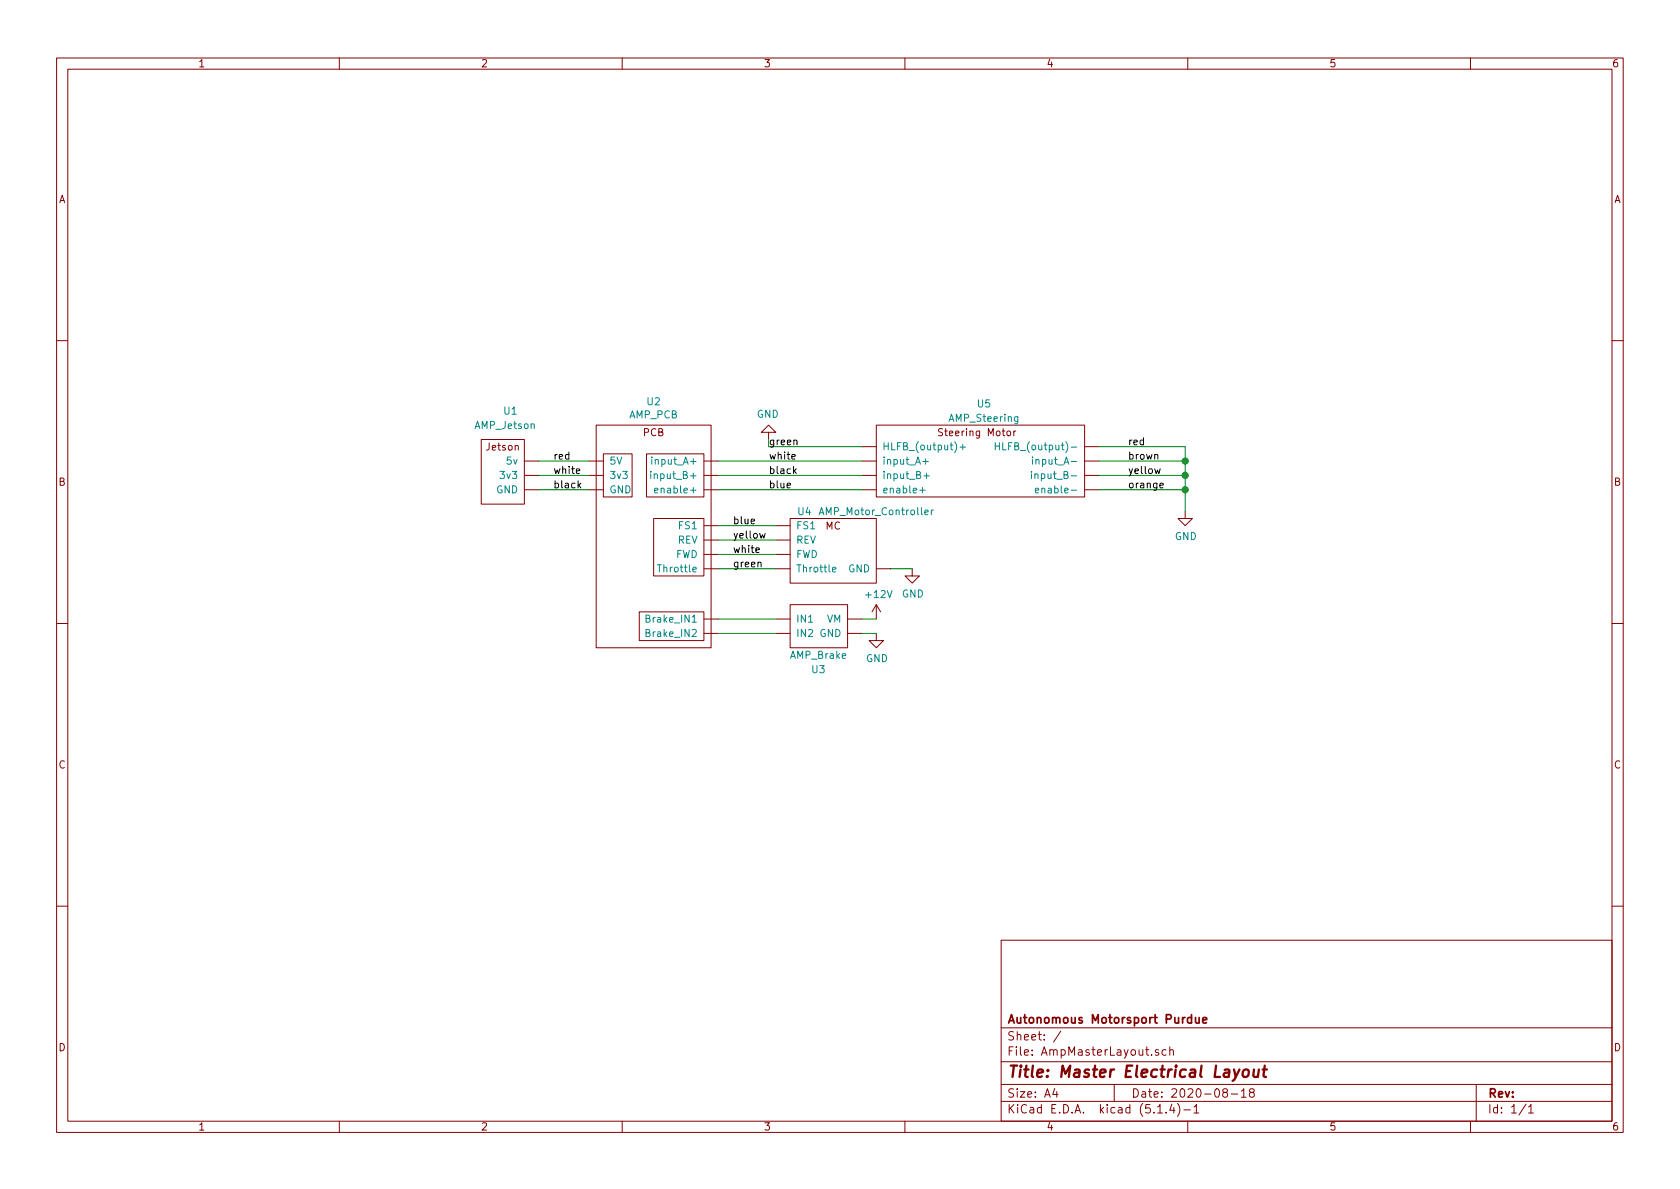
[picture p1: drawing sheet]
EESchema Schematic File Version 4
LIBS:AmpMasterLayout-cache
EELAYER 30 0
EELAYER END
$Descr A4 11693 8268
encoding utf-8
Sheet 1 1
Title "Master Electrical Layout"
Date "2020-08-18"
Rev ""
Comp "Autonomous Motorsport Purdue"
Comment1 ""
Comment2 ""
Comment3 ""
Comment4 ""
$EndDescr
$Comp
L AmpMasterLayout:AMP_Brake U3
U 1 1
P 5700 4400
F 0 "U3" H 5750 4150 50  0000 R CNN
F 1 "AMP_Brake" H 5900 4250 50  0000 R CNN
F 2 "" H 5700 4400 50  0001 C CNN
F 3 "https://learn.adafruit.com/adafruit-drv8871-brushed-dc-motor-driver-breakout/overview" H 5700 4400 50  0001 C CNN
	1    5700 4400
	1    0    0    -1  
$EndComp
$Comp
L AmpMasterLayout:AMP_Jetson U1
U 1 1
P 3500 3250
F 0 "U1" H 3500 3650 50  0000 L CNN
F 1 "AMP_Jetson" H 3300 3550 50  0000 L CNN
F 2 "" H 3500 3250 50  0001 C CNN
F 3 "" H 3500 3250 50  0001 C CNN
	1    3500 3250
	1    0    0    -1  
$EndComp
$Comp
L AmpMasterLayout:AMP_Motor_Controller U4
U 1 1
P 5750 3900
F 0 "U4" H 5600 4250 50  0000 C CNN
F 1 "AMP_Motor_Controller" H 6100 4250 50  0000 C CNN
F 2 "" H 5750 3900 50  0001 C CNN
F 3 "" H 5750 3900 50  0001 C CNN
	1    5750 3900
	1    0    0    -1  
$EndComp
$Comp
L AmpMasterLayout:AMP_Steering U5
U 1 1
P 6800 3300
F 0 "U5" H 6850 3800 50  0000 C CNN
F 1 "AMP_Steering" H 6850 3700 50  0000 C CNN
F 2 "" H 6800 3300 50  0001 C CNN
F 3 "" H 6800 3300 50  0001 C CNN
	1    6800 3300
	1    0    0    -1  
$EndComp
$Comp
L AmpMasterLayout:AMP_PCB U2
U 1 1
P 4450 3550
F 0 "U2" H 4550 4315 50  0000 C CNN
F 1 "AMP_PCB" H 4550 4224 50  0000 C CNN
F 2 "" H 4450 3550 50  0001 C CNN
F 3 "" H 4450 3550 50  0001 C CNN
	1    4450 3550
	1    0    0    -1  
$EndComp
Wire Wire Line
	3750 3200 4100 3200
Wire Wire Line
	4100 3300 3750 3300
Wire Wire Line
	3750 3400 4100 3400
Wire Wire Line
	5400 4300 5000 4300
Wire Wire Line
	5000 4400 5400 4400
Wire Wire Line
	5000 3650 5400 3650
Wire Wire Line
	5400 3750 5000 3750
Wire Wire Line
	5000 3850 5400 3850
Wire Wire Line
	5400 3950 5000 3950
$Comp
L power:GND #PWR01
U 1 1
P 5350 3050
F 0 "#PWR01" H 5350 2800 50  0001 C CNN
F 1 "GND" H 5355 2877 50  0000 C CNN
F 2 "" H 5350 3050 50  0001 C CNN
F 3 "" H 5350 3050 50  0001 C CNN
	1    5350 3050
	-1   0    0    1   
$EndComp
$Comp
L power:GND #PWR05
U 1 1
P 8250 3550
F 0 "#PWR05" H 8250 3300 50  0001 C CNN
F 1 "GND" H 8255 3377 50  0000 C CNN
F 2 "" H 8250 3550 50  0001 C CNN
F 3 "" H 8250 3550 50  0001 C CNN
	1    8250 3550
	1    0    0    -1  
$EndComp
Wire Wire Line
	8250 3100 8250 3200
Connection ~ 8250 3200
Wire Wire Line
	8250 3200 8250 3300
Connection ~ 8250 3300
Wire Wire Line
	8250 3300 8250 3400
Connection ~ 8250 3400
$Comp
L power:GND #PWR04
U 1 1
P 6350 3950
F 0 "#PWR04" H 6350 3700 50  0001 C CNN
F 1 "GND" H 6355 3777 50  0000 C CNN
F 2 "" H 6350 3950 50  0001 C CNN
F 3 "" H 6350 3950 50  0001 C CNN
	1    6350 3950
	1    0    0    -1  
$EndComp
Wire Wire Line
	6200 3950 6350 3950
$Comp
L power:GND #PWR03
U 1 1
P 6100 4400
F 0 "#PWR03" H 6100 4150 50  0001 C CNN
F 1 "GND" H 6105 4227 50  0000 C CNN
F 2 "" H 6100 4400 50  0001 C CNN
F 3 "" H 6100 4400 50  0001 C CNN
	1    6100 4400
	1    0    0    -1  
$EndComp
Wire Wire Line
	6000 4400 6100 4400
$Comp
L power:+12V #PWR02
U 1 1
P 6100 4300
F 0 "#PWR02" H 6100 4150 50  0001 C CNN
F 1 "+12V" H 6115 4473 50  0000 C CNN
F 2 "" H 6100 4300 50  0001 C CNN
F 3 "" H 6100 4300 50  0001 C CNN
	1    6100 4300
	1    0    0    -1  
$EndComp
Wire Wire Line
	6000 4300 6100 4300
Text Label 3850 3200 0    50   ~ 0
red
Text Label 3850 3300 0    50   ~ 0
white
Text Label 3850 3400 0    50   ~ 0
black
Wire Wire Line
	5000 3200 6000 3200
Wire Wire Line
	5000 3300 6000 3300
Wire Wire Line
	5000 3400 6000 3400
Text Label 5350 3200 0    50   ~ 0
white
Text Label 5350 3300 0    50   ~ 0
black
Text Label 5350 3400 0    50   ~ 0
blue
Wire Wire Line
	8250 3400 8250 3550
Wire Wire Line
	7650 3100 8250 3100
Wire Wire Line
	7650 3200 8250 3200
Wire Wire Line
	7650 3300 8250 3300
Wire Wire Line
	7650 3400 8250 3400
Text Label 7850 3100 0    50   ~ 0
red
Text Label 7850 3200 0    50   ~ 0
brown
Text Label 7850 3300 0    50   ~ 0
yellow
Text Label 7850 3400 0    50   ~ 0
orange
Wire Wire Line
	6000 3100 5350 3100
Wire Wire Line
	5350 3100 5350 3050
Text Label 5350 3100 0    50   ~ 0
green
Text Label 5100 3650 0    50   ~ 0
blue
Text Label 5100 3750 0    50   ~ 0
yellow
Text Label 5100 3850 0    50   ~ 0
white
Text Label 5100 3950 0    50   ~ 0
green
$EndSCHEMATC
